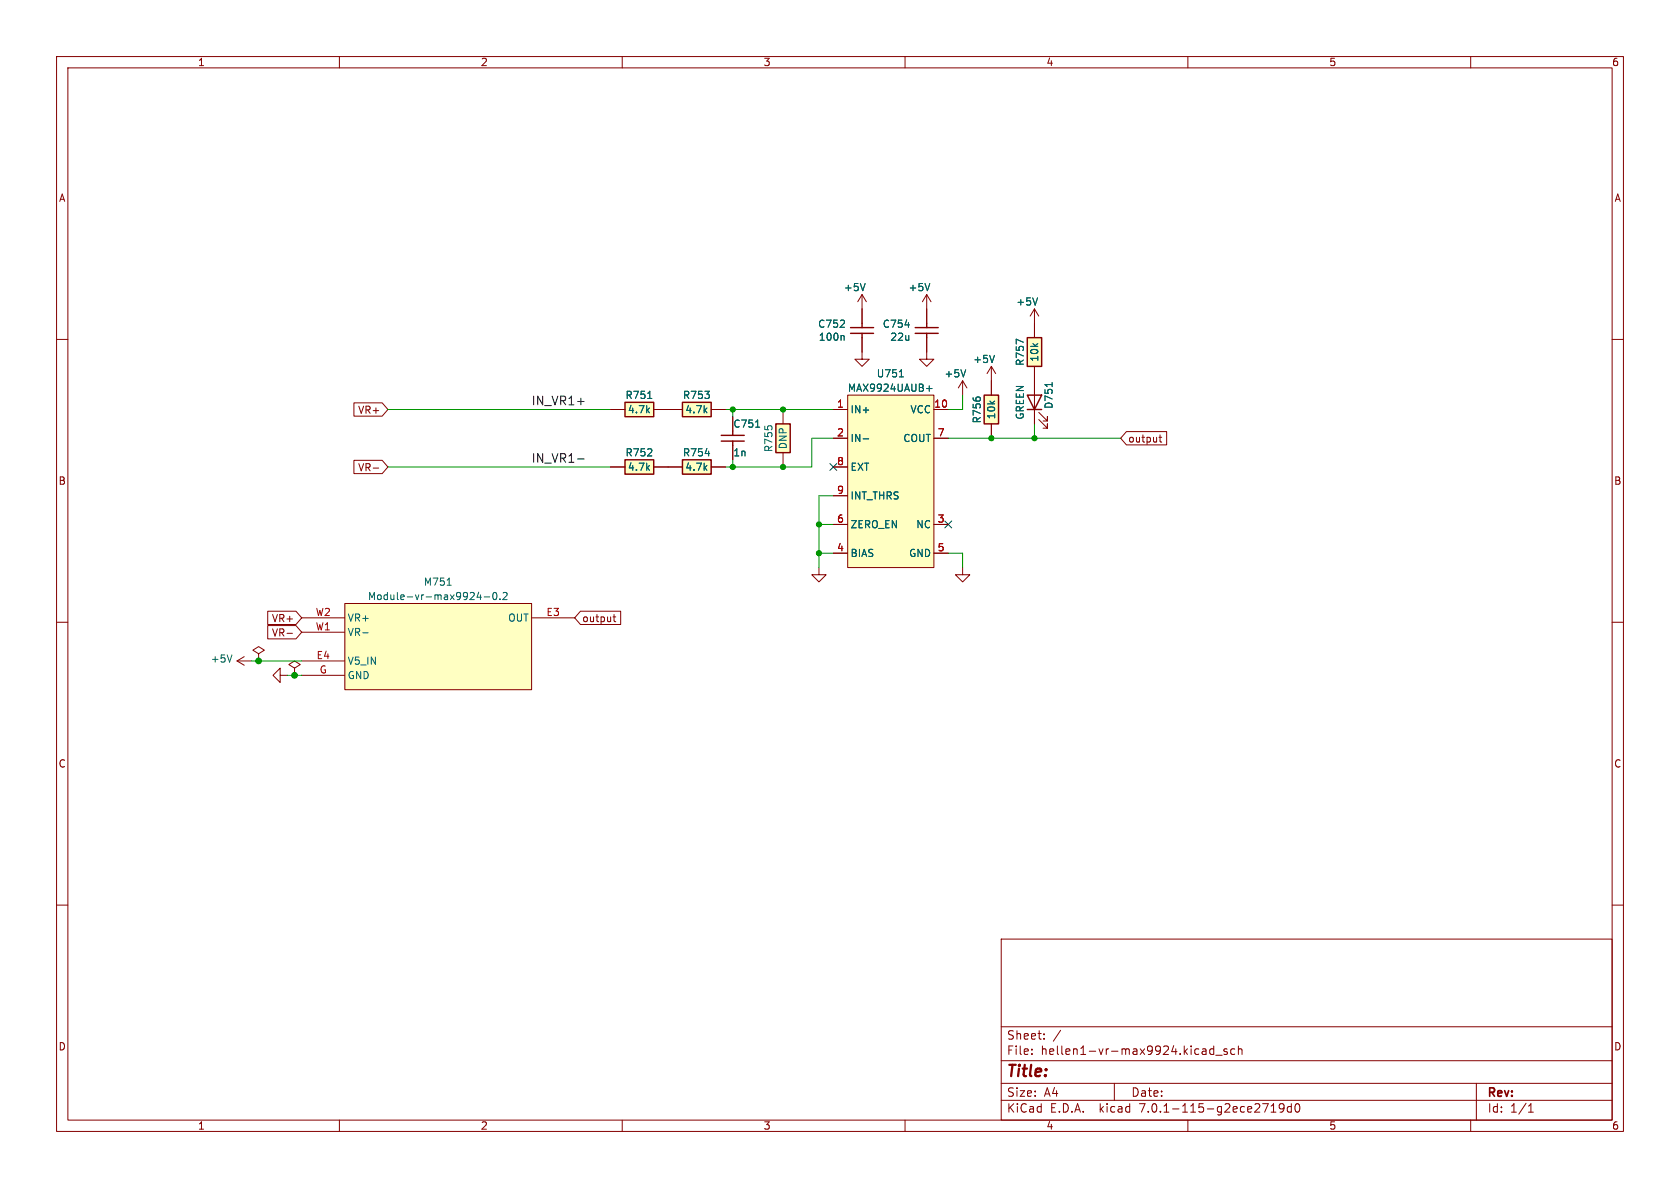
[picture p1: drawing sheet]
<svg xmlns="http://www.w3.org/2000/svg" width="297mm" height="210mm" viewBox="0 0 297 210" stroke-linecap="round" stroke-linejoin="round" font-family="sans-serif">
<g fill="none" stroke="#840000" stroke-width=".18">
<path d="M10 10h277v190h-277zM12 12h273v186h-273zM60 10v2M110 10v2M160 10v2M210 10v2M260 10v2M10 60h2M152.4 59.7v3.8h1.3l-1.3 1.3-1.3-1.3h1.3M152.4 52.1l.8 1.2M152.4 52.1v5.1M152.4 52.1l-.8 1.2"/>
<path d="M163.8 59.7v3.8h1.3l-1.3 1.3-1.2-1.3h1.2M163.8 52.1l.8 1.2M163.8 52.1v5.1M163.8 52.1l-.7 1.2M182.9 54.6v5.1M182.9 54.6l.7 1.3M182.9 54.6l-.8 1.3M285 60h2M62.6 71.2h5l1 1.2-1 1.2h-5zM107.9 72.4h2.6M115.6 72.4h5M125.7 72.4h2.6"/>
<path d="M129.5 73.7v2.5M129.5 78.7v2.6M138.4 72.4v2.5M147.3 72.4h2.6M147.3 77.5h2.6M149.9 69.9h15.2v30.4h-15.2zM165.1 72.4h2.5M165.1 77.5h2.5M170.2 67.3l.7 1.3M170.2 67.3v2.6M170.2 67.3l-.8 1.3M175.3 64.8l.7 1.2"/>
<path d="M175.3 64.8v5.1M175.3 74.9v2.6M175.3 64.8l-.8 1.2M182.9 64.8v10.1M183.6 74.2l1.6 1.5v-.8v.8h-.8M183.6 72.9l1.6 1.5v-.7v.7h-.8M199.1 76.3h7.1v2.3h-7.1l-1-1.1zM204.9 77.3h.5M205.1 76.9v1.1l.3 .1M62.6 81.4h5l1 1.2-1 1.1h-5zM66 82.7h.9M107.9 82.6h2.6"/>
<path d="M115.6 82.6h5M125.7 82.6h2.6M138.4 80v2.6M147.3 82.6h2.6M147.3 92.7h2.6M147.3 97.8h2.6M147.3 87.6h2.6M165.1 92.7h2.5M165.1 97.8h2.5M10 110h2M41.9 116.8l1.3 .8M41.9 116.8h2.5"/>
<path d="M43.2 116.1l-1.3 .7M45.7 115.6l1-.7-1-.6-1 .6 1 .7v1.2M45.7 116.8h.1M47.3 108h5l1 1.2-1 1.2h-5zM47.3 110.6h5l1 1.2-1 1.1h-5zM49.5 119.4v1.3l-1.2-1.3 1.2-1.3v1.3h1.3M50.7 112h1M52.1 118.1l1-.6-1-.7-1 .7 1 .6v1.3M52.1 119.4h.1M53.3 116.8h7.7M53.3 109.2h7.7M53.3 119.4h7.7"/>
<path d="M53.3 111.8h7.7M61 106.7h33v15.2h-33zM94 109.2h7.6M102.6 108h7.1v2.4h-7.1l-1-1.2zM108.4 109.1h.5M108.6 108.6v1.1l.3 .2M144.8 100.3v1.3h1.2l-1.2 1.3-1.3-1.3h1.3M170.2 100.3v1.3h-1.3l1.3 1.3 1.2-1.3h-1.2M285 110h2M10 160h2M285 160h2M177 166h108v32h-108z"/>
<path d="M60 198v2M110 198v2M160 198v2M177 194.5h108M177 191.5h108M177 187.5h108M177 181.5h108M182.4 186.3v.1M182.4 185.5v.1M184.6 183.6v.1M184.6 182.8v.1M197 191.5v3"/>
<path d="M210 198v2M212.7 185.4l.4 .1 .1 .9M213.2 186.3l-.5 .1M213.2 185.8h-.5M214.6 185.5l-.5-.1-.2 .3v.4l.1 .2h.6M214.6 184.9v1.5M214.9 186.5h1.2M216.9 185.5l-.3-.1-.2 .2v.2l.5 .2v.3h-.5M218.3 185.5l-.4-.1-.3 .3v.4l.1 .2h.6M218.9 185.5l.2-.1 .4 .1 .1 .9M218.9 184.9v1.5M224.7 196.6h.9"/>
<path d="M224.7 195.5l.4-.4v1.5M227 195.7l-.3 .3h-.3l-.3-.3 .2-.5 .4-.1 .2 .1a.99 .99 0 0 1-.3 1.4h-.3M228.3 195.7l-.4-.1-.3 .3v.4l.1 .2h.6M228.3 195.1v1.5M229.1 195.2l.2-.1a.81 .81 0 0 1 .6 .6 .81 .81 0 0 1-.3 .8l-.2 .1a.81 .81 0 0 1-.6-.6 .81 .81 0 0 1 .3-.8zM260 198v2M261 191.5v6.5M270.2 196.6h.9M270.2 195.5l.4-.4v1.5"/>
</g>
<g fill="none" stroke="#006464" stroke-width=".18">
<path d="M149.1 59.3l.1 .2v.7M152.9 50.1l-.4 1.3M164.4 50.1l-.4 1.3M183.4 52.7l-.4 1.2M114.5 70.4h.7M133.6 75.5h.7M152.6 77.6h1M159 66.6h.7M163.8 68.7h1M164.3 68.2v1M170.7 65.4l-.4 1.2M175.8 62.8l-.4 1.3"/>
<path d="M186 67.6v.7M41 115.8l-.4 1.2M64.1 111.9h1M79 103.5h.8M84.6 104.7l-.3 .9h.8M84.9 105.2v.8M85.6 105.5h1M87.2 104.8l.2-.1a.68 .68 0 0 1 .5 .7 .68 .68 0 0 1-.5 .6l-.2-.1-.1-.4zM88.4 105.9v.1M88.9 104.8l.5-.1 .3 .4-.8 .9h.8"/>
</g>
<g fill="#ffffc2" stroke="#ffffc2" stroke-width=".18">
<path d="M120.6 71.1h5.1v2.6h-5.1z"/>
<path d="M120.6 81.3h5.1v2.5h-5.1z"/>
<path d="M110.5 71.1h5.1v2.6h-5.1z"/>
<path d="M181.6 59.7h2.5v5.1h-2.5z"/>
<path d="M137.2 74.9h2.5v5.1h-2.5z"/>
<path d="M174 69.9h2.5v5h-2.5z"/>
<path d="M110.5 81.3h5.1v2.5h-5.1z"/>
<path d="M61 106.7h33v15.2h-33z"/>
<path d="M149.9 69.9h15.2v30.4h-15.2z"/>
</g>
<g fill="none" stroke="#840000" stroke-width=".25">
<path d="M150.4 58.9h4M150.4 57.9h4M152.4 57.2v.7M152.4 58.9v.8M161.8 58.9h4.1M161.8 57.9h4.1M163.8 57.2v.7M163.8 58.9v.8M181.6 59.7h2.5v5.1h-2.5zM110.5 71.1h5.1v2.6h-5.1zM120.6 71.1h5.1v2.6h-5.1zM127.5 78h4.1"/>
<path d="M127.5 77h4.1M129.5 76.2v.8M129.5 78v.7M137.2 74.9h2.5v5.1h-2.5zM174 69.9h2.5v5h-2.5zM181.6 69.9h2.5l-1.2 2.5zM181.6 72.4h2.5M110.5 81.3h5.1v2.5h-5.1zM120.6 81.3h5.1v2.5h-5.1z"/>
</g>
<path d="M102.1 81.1h1.2" fill="none" stroke="#0f0f0f" stroke-width=".18"/>
<g fill="none" stroke="#009600" stroke-width=".18">
<path d="M68.6 72.4h39.3M128.3 72.4h19M129.5 72.4v1.3M147.3 77.5h-3.8v5.1h-15.2M167.6 77.5h30.5M170.2 69.9v2.5h-2.6M182.9 74.9v2.6M68.6 82.6h39.3M129.5 81.3v1.3M144.8 92.7h2.5M144.8 97.8h2.5M147.3 87.6h-2.5v12.7"/>
<path d="M167.6 97.8h2.6v2.5M44.4 116.8h8.9M50.8 119.4h2.5"/>
</g>
<path d="M146.7 81.9l1.2 1.3M147.9 81.9l-1.2 1.3M167 92.1l1.2 1.2M168.2 92.1l-1.2 1.2" fill="none" stroke="#000084" stroke-width=".18"/>
<g fill="#009600" stroke="#009600" stroke-width=".18">
<circle cx="144.8" cy="92.7" r=".46"/>
<circle cx="138.4" cy="82.6" r=".46"/>
<circle cx="138.4" cy="72.4" r=".46"/>
<circle cx="144.8" cy="97.8" r=".46"/>
<circle cx="129.5" cy="72.4" r=".46"/>
<circle cx="45.7" cy="116.8" r=".51"/>
<circle cx="129.5" cy="82.6" r=".46"/>
<circle cx="52.1" cy="119.4" r=".51"/>
<circle cx="175.3" cy="77.5" r=".46"/>
<circle cx="182.9" cy="77.5" r=".46"/>
</g>
<text font-size="2.8" fill="#840000" x="178" y="190.8">Title:</text>
<g font-size="2.1" fill="#0f0f0f">
<text x="94" y="71.7">IN_VR1+</text>
<text x="94" y="81.9">IN_VR1-</text>
</g>
<g font-size="2.1" fill="#840000">
<text x="178" y="183.9">Sheet:</text>
<text x="186.2" y="183.9">/</text>
<text x="178" y="186.6">File:</text>
<text x="184" y="186.6">hellen1-vr-max9924.kicad_sch</text>
<text x="178" y="196.8">KiCad</text>
<text x="178" y="194">Size:</text>
<text x="184.6" y="194">A4</text>
<text x="185.7" y="196.8">E.D.A.</text>
<text x="194.4" y="196.8">kicad</text>
<text x="200" y="194">Date:</text>
<text x="201.5" y="196.8">7.0.1-115-g2ece2719d0</text>
<text x="263" y="194.2">Rev:</text>
<text x="263" y="196.8">Id:</text>
<text x="267" y="196.8">1/1</text>
</g>
<g font-size="1.8" fill="#840000">
<text x="35" y="11.8">1</text>
<text x="85" y="11.8">2</text>
<text x="135" y="11.8">3</text>
<text x="185" y="11.8">4</text>
<text x="235" y="11.8">5</text>
<text x="285" y="11.8">6</text>
<text x="10.4" y="35.8">A</text>
<text x="285.4" y="35.8">A</text>
<text x="63.2" y="73.3">VR+</text>
<text x="63.2" y="83.5">VR-</text>
<text x="199.5" y="78.4">output</text>
<text x="10.3" y="85.8">B</text>
<text x="285.3" y="85.8">B</text>
<text x="47.9" y="110.1">VR+</text>
<text x="47.9" y="112.7">VR-</text>
<text x="102.9" y="110.1">output</text>
<text x="10.3" y="135.8">C</text>
<text x="285.3" y="135.8">C</text>
<text x="10.3" y="185.8">D</text>
<text x="285.3" y="185.8">D</text>
<text x="35" y="199.8">1</text>
<text x="85" y="199.8">2</text>
<text x="135" y="199.8">3</text>
<text x="185" y="199.8">4</text>
<text x="235" y="199.8">5</text>
<text x="285" y="199.8">6</text>
</g>
<g font-size="1.8" fill="#006464">
<text x="149.1" y="51.6">+5V</text>
<text x="160.6" y="51.6">+5V</text>
<text x="144.6" y="58.1">C752</text>
<text x="156" y="58.1">C754</text>
<text x="179.6" y="54.2">+5V</text>
<text x="144.7" y="60.4">100n</text>
<text x="157.3" y="60.4">22u</text>
<text x="172" y="64.3">+5V</text>
<text x="181.2" y="64.7" transform="rotate(-90 181.2 64.7)">R757</text>
<text x="183.7" y="64" transform="rotate(-90 183.7 64)">10k</text>
<text x="110.5" y="70.7">R751</text>
<text x="120.7" y="70.7">R753</text>
<text x="149.8" y="69.4">MAX9924UAUB+</text>
<text x="154.9" y="66.9">U751</text>
<text x="166.9" y="66.9">+5V</text>
<text x="110.9" y="73.2">4.7k</text>
<text x="121.1" y="73.2">4.7k</text>
<text x="129.6" y="75.8">C751</text>
<text x="150.4" y="73.2">IN+</text>
<text x="160.8" y="73.2">VCC</text>
<text x="173.5" y="74.9" transform="rotate(-90 173.5 74.9)">R756</text>
<text x="176.1" y="74.2" transform="rotate(-90 176.1 74.2)">10k</text>
<text x="181.2" y="74.2" transform="rotate(-90 181.2 74.2)">GREEN</text>
<text x="186.2" y="72.3" transform="rotate(-90 186.2 72.3)">D751</text>
<text x="110.5" y="80.8">R752</text>
<text x="110.9" y="83.4">4.7k</text>
<text x="120.7" y="80.8">R754</text>
<text x="121.1" y="83.4">4.7k</text>
<text x="129.6" y="80.8">1n</text>
<text x="136.7" y="80" transform="rotate(-90 136.7 80)">R755</text>
<text x="139.3" y="79.5" transform="rotate(-90 139.3 79.5)">DNP</text>
<text x="150.4" y="78.3">IN-</text>
<text x="150.4" y="83.4">EXT</text>
<text x="159.6" y="78.3">COUT</text>
<text x="150.4" y="88.5">INT_THRS</text>
<text x="150.4" y="93.5">ZERO_EN</text>
<text x="161.9" y="93.5">NC</text>
<text x="150.4" y="98.6">BIAS</text>
<text x="160.6" y="98.6">GND</text>
<text x="65" y="106.2">Module-vr-max9924-0.2</text>
<text x="74.9" y="103.7">M751</text>
<text x="61.5" y="112.6">VR-</text>
<text x="61.5" y="110">VR+</text>
<text x="89.7" y="110">OUT</text>
<text x="37.2" y="117.3">+5V</text>
<text x="61.5" y="117.7">V5_IN</text>
<text x="61.5" y="120.2">GND</text>
</g>
<g font-size="1.8" fill="#a90000">
<text x="147.9" y="72.1">1</text>
<text x="147.9" y="77.2">2</text>
<text x="165.1" y="72.1">10</text>
<text x="165.7" y="77.2">7</text>
<text x="147.9" y="82.3">8</text>
<text x="147.9" y="87.4">9</text>
<text x="147.9" y="92.5">6</text>
<text x="165.7" y="92.5">3</text>
<text x="147.9" y="97.5">4</text>
<text x="165.7" y="97.5">5</text>
<text x="55.8" y="111.5">W1</text>
<text x="55.8" y="109">W2</text>
<text x="96.5" y="109">E3</text>
<text x="55.9" y="116.6">E4</text>
<text x="56.5" y="119.1">G</text>
</g>
</svg>
